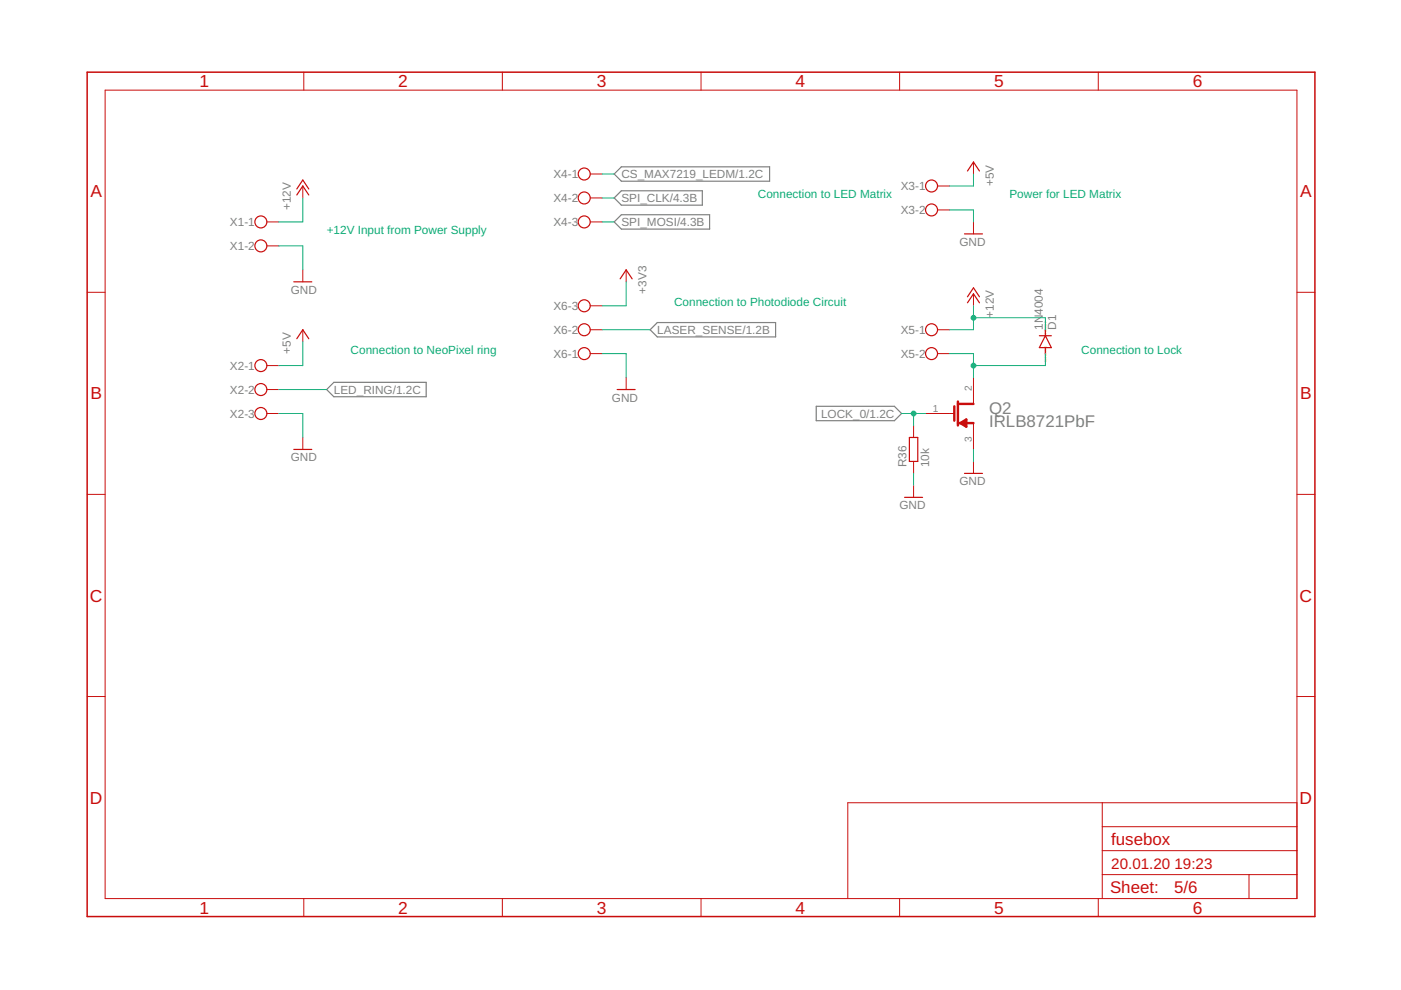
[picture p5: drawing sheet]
<svg xmlns="http://www.w3.org/2000/svg" width="297mm" height="210mm" viewBox="0 0 297 210" stroke-linecap="round" stroke-linejoin="round" font-family="sans-serif">
<path d="M130.2 36.9l1.5-1.5h31.5v3h-31.5zM130.2 47.1l1.5-1.6h18.8v3.1h-18.8zM130.2 42l1.5-1.6h17.2v3.1h-17.2zM139.4 68.4h25v3h-25l-1.6-1.5zM69.3 82.6l1.5-1.5h19.6v3h-19.6zM173.1 86.1h16.5l1.6 1.6-1.6 1.5h-16.5z" fill="none" stroke="#808080" stroke-width=".25"/>
<g fill="none" stroke="#c90d0c" stroke-width=".21">
<path d="M22.3 19.1h252.7v171.4h-252.7zM64.4 15.3v3.8M106.5 15.3v3.8M148.6 15.3v3.8M190.7 15.3v3.8M232.9 15.3v3.8M64.2 39.4v2.6M125.1 36.9h2.6M198.8 39.4h2.5M206.4 34.4v2.5M56.6 47.1h2.5M56.6 52.1h2.5"/>
<path d="M64.2 57.2v2.6M125.1 42h2.6M125.1 47.1h2.6M132.8 57.2v2.6M198.8 44.5h2.5M206.4 47.1v2.5M18.5 62h3.8M56.6 77.5h2.5M64.2 69.9v2.6M125.1 69.9h2.6M125.1 75h2.6M125.1 64.8h2.6"/>
<path d="M198.8 69.9h2.5M198.8 75h2.5M206.4 62.3v2.5M275 62h3.8M56.6 82.6h2.5M56.6 87.7h2.5M64.2 92.8v2.5M132.8 80.1v2.5M193.7 90.2v2.6M193.7 97.8v2.6M196.2 87.7h6.1M206.4 80.1v5.5"/>
<path d="M206.4 89.7v5.6M206.4 97.8v2.6M18.5 104.8h3.8M193.7 102.9v2.6M275 104.8h3.8M18.5 147.7h3.8M275 147.7h3.8M233.7 170.2v20.3M233.7 175.3h41.3M275 170.2h-95.3v20.3M64.4 190.5v3.8M106.5 190.5v3.8"/>
<path d="M148.6 190.5v3.8M190.7 190.5v3.8M232.9 190.5v3.8M233.7 185.4h41.3M233.7 180.4h41.3M264.8 185.4v5.1"/>
</g>
<path d="M18.5 15.3h260.3v179h-260.3z" fill="none" stroke="#c90d0c" stroke-width=".32"/>
<g fill="none" stroke="#c90d0c" stroke-width=".25">
<path d="M205.1 36.3l1.3-1.9 1.3 1.9M62.3 59.8h3.8M62.9 41.3l1.3-1.9 1.3 1.9M62.9 40.1l1.3-1.9 1.3 1.9M131.5 59.1l1.3-1.9 1.2 1.9M204.5 49.6h3.8M62.9 71.8l1.3-1.9 1.3 1.9M205.1 64.2l1.3-1.9 1.3 1.9M205.1 62.9l1.3-1.9 1.3 1.9M220.4 71.2h2.5M221.6 71.2l1.3 2.5h-2.5zM221.6 69.9v1.3"/>
<path d="M221.6 73.7v1.3M62.3 95.3h3.8M130.9 82.6h3.8M192.8 92.8h1.8v5h-1.8zM191.8 105.5h3.8M204.5 100.4h3.8"/>
<circle cx="123.9" cy="36.9" r="1.27"/>
<circle cx="197.5" cy="39.4" r="1.27"/>
<circle cx="55.3" cy="47.1" r="1.27"/>
<circle cx="55.3" cy="52.1" r="1.27"/>
<circle cx="123.9" cy="47.1" r="1.27"/>
<circle cx="123.9" cy="42" r="1.27"/>
<circle cx="197.5" cy="44.5" r="1.27"/>
<circle cx="55.3" cy="77.5" r="1.27"/>
<circle cx="123.9" cy="75" r="1.27"/>
<circle cx="123.9" cy="69.9" r="1.27"/>
<circle cx="123.9" cy="64.8" r="1.27"/>
<circle cx="197.5" cy="75" r="1.27"/>
<circle cx="197.5" cy="69.9" r="1.27"/>
<circle cx="55.3" cy="87.7" r="1.27"/>
<circle cx="55.3" cy="82.6" r="1.27"/>
</g>
<path d="M202.3 86.1v3.1M203.1 85.1v5.1M203.1 89.7h3.3M203.1 85.6h3.3M203.6 89.7l1.3-.8v1.6zM204.6 89.5v.7" fill="none" stroke="#c90d0c" stroke-width=".51"/>
<g fill="none" stroke="#0dab76" stroke-width=".21">
<path d="M127.7 36.9h2.5M206.4 36.9v2.5h-5.1M59.1 52.1h5.1v5.1M64.2 42v5.1h-5.1M127.7 47.1h2.5M127.7 42h2.5M132.8 59.8v5h-5.1M201.3 44.5h5.1v2.6M64.2 72.5v5h-5.1M127.7 75h5.1v5.1M127.7 69.9h10.1M201.3 75h5.1v5.1"/>
<path d="M206.4 64.8v5.1h-5.1M206.4 67.4h15.2v2.5M221.6 75v2.5h-15.2M59.1 87.7h5.1v5.1M59.1 82.6h10.2M191.2 87.7h5M193.7 87.7v2.5M206.4 95.3v2.5M193.7 100.4v2.5"/>
</g>
<g fill="#0dab76" stroke="#0dab76" stroke-width=".21">
<circle cx="193.7" cy="87.7" r=".51"/>
<circle cx="206.4" cy="67.4" r=".51"/>
<circle cx="206.4" cy="77.5" r=".51"/>
</g>
<g font-size="3.7" fill="#c90d0c">
<text x="42.3" y="18.5">1</text>
<text x="84.4" y="18.5">2</text>
<text x="126.6" y="18.5">3</text>
<text x="168.7" y="18.5">4</text>
<text x="210.8" y="18.5">5</text>
<text x="252.9" y="18.5">6</text>
<text x="19.2" y="41.8">A</text>
<text x="275.6" y="41.8">A</text>
<text x="19.2" y="84.7">B</text>
<text x="275.6" y="84.7">B</text>
<text x="19" y="127.5">C</text>
<text x="275.5" y="127.5">C</text>
<text x="19" y="170.4">D</text>
<text x="275.5" y="170.4">D</text>
<text x="42.3" y="193.7">1</text>
<text x="84.4" y="193.7">2</text>
<text x="126.6" y="193.7">3</text>
<text x="168.7" y="193.7">4</text>
<text x="210.8" y="193.7">5</text>
<text x="252.9" y="193.7">6</text>
</g>
<g font-size="3.6" fill="#808080">
<text x="209.7" y="87.7">Q2</text>
<text x="209.7" y="90.5">IRLB8721PbF</text>
</g>
<g font-size="3.6" fill="#c90d0c">
<text x="235.6" y="179.1">fusebox</text>
<text x="235.4" y="189.4">Sheet:</text>
<text x="248.9" y="189.3">5/6</text>
</g>
<g font-size="3.2" fill="#c90d0c">
<text x="235.6" y="184.2">20.01.20</text>
<text x="249" y="184.2">19:23</text>
</g>
<g font-size="2.5" fill="#808080">
<text x="117.3" y="37.8">X4-1</text>
<text x="131.7" y="37.8">CS_MAX7219_LEDM/1.2C</text>
<text x="191" y="40.3">X3-1</text>
<text x="210.7" y="39.4" transform="rotate(-90 210.7 39.4)">+5V</text>
<text x="48.8" y="47.9">X1-1</text>
<text x="61.6" y="44.5" transform="rotate(-90 61.6 44.5)">+12V</text>
<text x="117.3" y="42.9">X4-2</text>
<text x="117.3" y="47.9">X4-3</text>
<text x="131.7" y="47.9">SPI_MOSI/4.3B</text>
<text x="131.7" y="42.9">SPI_CLK/4.3B</text>
<text x="191" y="45.4">X3-2</text>
<text x="48.8" y="53">X1-2</text>
<text x="203.4" y="52.1">GND</text>
<text x="61.6" y="62.3">GND</text>
<text x="117.3" y="65.7">X6-3</text>
<text x="137.1" y="62.3" transform="rotate(-90 137.1 62.3)">+3V3</text>
<text x="117.3" y="70.8">X6-2</text>
<text x="139.4" y="70.8">LASER_SENSE/1.2B</text>
<text x="191" y="70.8">X5-1</text>
<text x="210.7" y="67.4" transform="rotate(-90 210.7 67.4)">+12V</text>
<text x="221.1" y="69.9" transform="rotate(-90 221.1 69.9)">1N</text>
<text x="221.1" y="66.7" transform="rotate(-90 221.1 66.7)">4004</text>
<text x="223.9" y="69.9" transform="rotate(-90 223.9 69.9)">D1</text>
<text x="61.6" y="75" transform="rotate(-90 61.6 75)">+5V</text>
<text x="117.3" y="75.9">X6-1</text>
<text x="191" y="75.9">X5-2</text>
<text x="48.8" y="78.4">X2-1</text>
<text x="48.8" y="83.5">X2-2</text>
<text x="70.8" y="83.5">LED_RING/1.2C</text>
<text x="48.8" y="88.6">X2-3</text>
<text x="129.8" y="85.1">GND</text>
<text x="174.1" y="88.6">LOCK_0/1.2C</text>
<text x="61.6" y="97.8">GND</text>
<text x="192.2" y="99.1" transform="rotate(-90 192.2 99.1)">R36</text>
<text x="197" y="99.1" transform="rotate(-90 197 99.1)">10k</text>
<text x="190.7" y="108">GND</text>
<text x="203.4" y="102.9">GND</text>
</g>
<g font-size="2.5" fill="#0dab76">
<text x="160.7" y="42">Connection to LED Matrix</text>
<text x="214" y="42">Power for LED Matrix</text>
<text x="69.3" y="49.6">+12V Input from Power Supply</text>
<text x="142.9" y="64.8">Connection to Photodiode Circuit</text>
<text x="74.3" y="75">Connection to NeoPixel ring</text>
<text x="229.3" y="75">Connection to Lock</text>
</g>
<g font-size="2.1" fill="#808080">
<text x="206" y="82.8" transform="rotate(-90 206 82.8)">2</text>
<text x="197.8" y="87.3">1</text>
<text x="206" y="93.7" transform="rotate(-90 206 93.7)">3</text>
</g>
<g font-size=".6" fill="#ffba08">
<text x="221.9" y="71.6" transform="rotate(-90 221.9 71.6)">SpiceOrder 2</text>
<text x="221.9" y="76.7" transform="rotate(-90 221.9 76.7)">SpiceOrder 1</text>
</g>
</svg>
